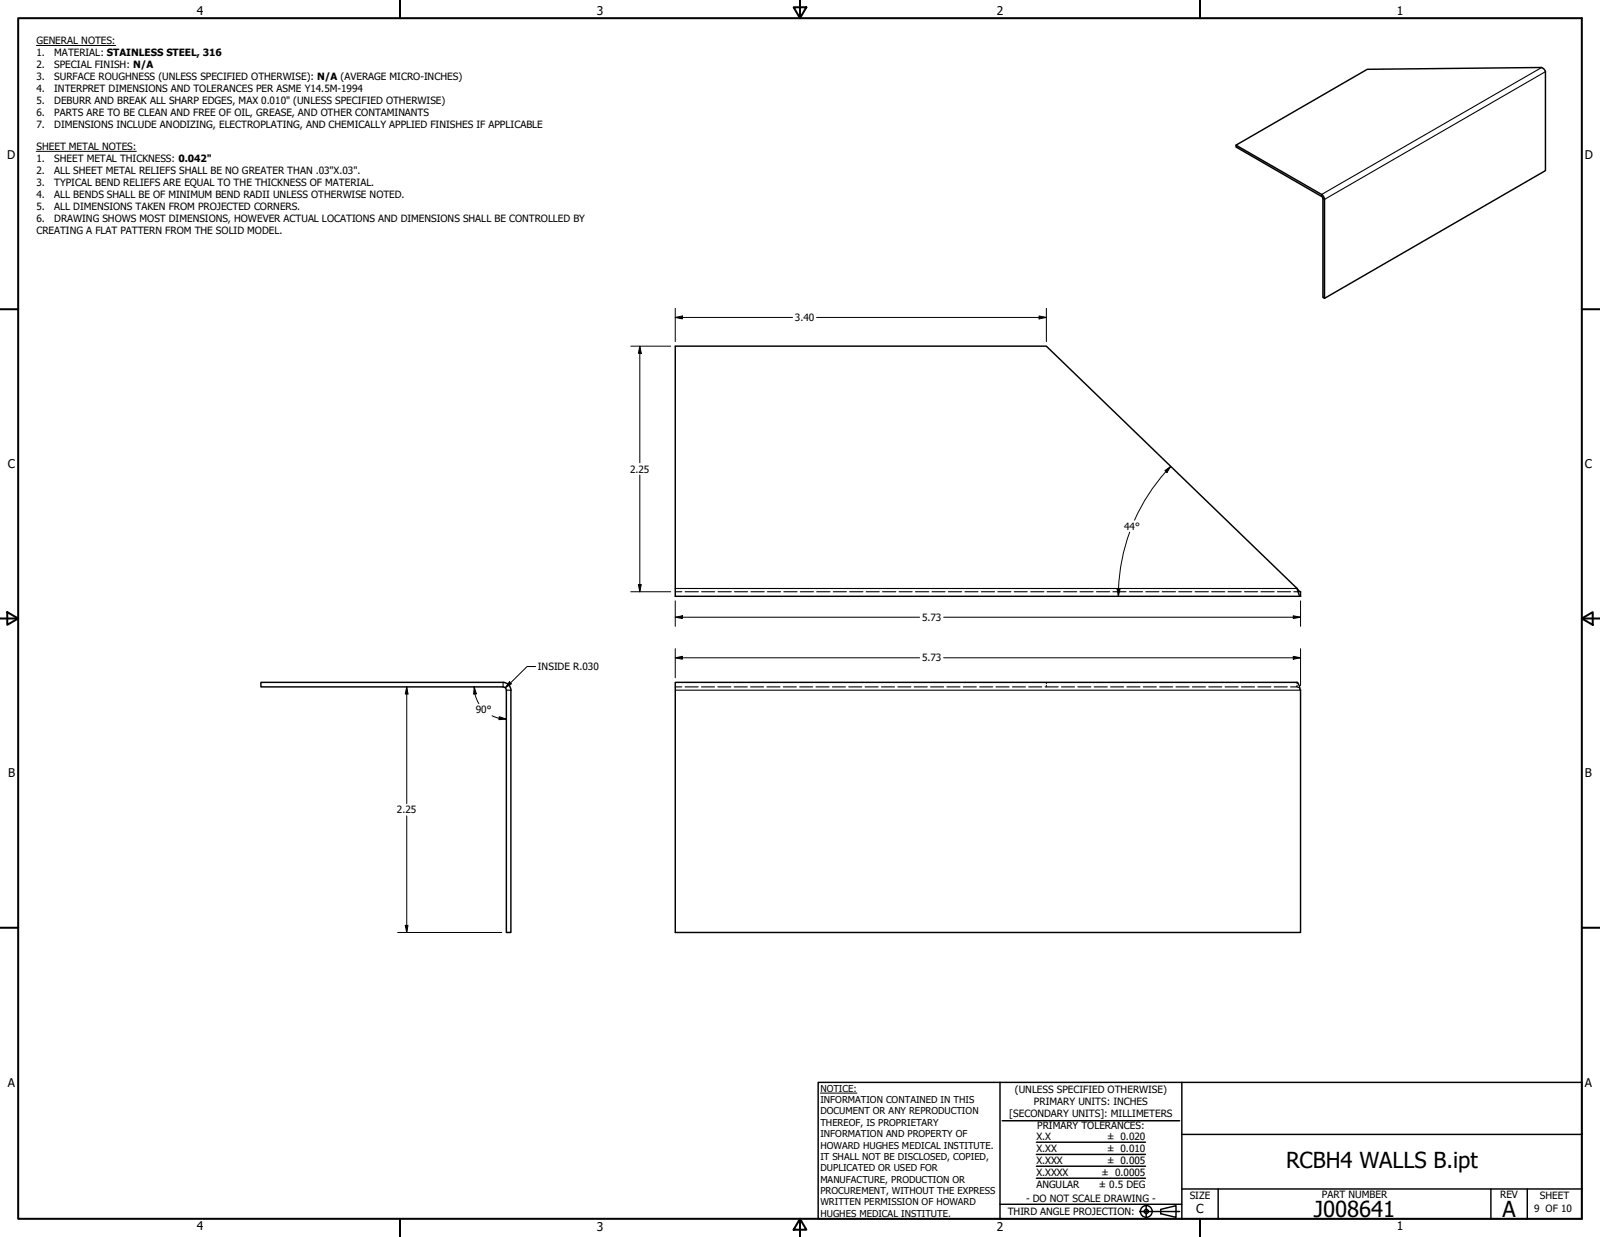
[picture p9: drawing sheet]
<svg xmlns="http://www.w3.org/2000/svg" width="559mm" height="432mm" viewBox="0 0 559 432" stroke-linecap="round" stroke-linejoin="round" font-family="sans-serif">
<!-- layer: Hidden (ANSI) -->
<g fill="none" stroke="#000" stroke-width=".38">
<path d="M235.8 206.6h2.3M239.3 206.6h4.6M245 206.6h4.6M250.8 206.6h4.6M256.5 206.6h4.6M262.3 206.6h4.6M268 206.6h4.6M273.7 206.6h4.7M279.5 206.6h4.6M285.2 206.6h4.7M291 206.6h4.6M296.7 206.6h4.7"/>
<path d="M302.5 206.6h4.6M308.2 206.6h4.7M314 206.6h4.6M319.7 206.6h4.7M325.5 206.6h4.6M331.2 206.6h4.7M337 206.6h4.6M342.7 206.6h4.6M348.5 206.6h4.6M354.2 206.6h4.6M360 206.6h4.6M365.7 206.6h4.6"/>
<path d="M371.5 206.6h4.5M377.2 206.6h4.6M383 206.6h4.5M388.7 206.6h4.6M394.5 206.6h4.5M400.2 206.6h4.5M405.9 206.6h4.6M411.7 206.6h4.5M417.4 206.6h4.6M423.2 206.6h4.5M428.9 206.6h4.6M434.7 206.6h4.5"/>
<path d="M440.4 206.6h4.6M446.2 206.6h4.5M451.9 206.6h2.3M235.8 239.8h2.3M239.3 239.8h4.5M245 239.8h4.6M250.7 239.8h4.6M256.4 239.8h4.6M262.1 239.8h4.6M267.8 239.8h4.6M273.6 239.8h4.5M279.3 239.8h4.5"/>
<path d="M285 239.8h4.6M290.7 239.8h4.6M296.4 239.8h4.6M302.1 239.8h4.6M307.8 239.8h4.6M313.6 239.8h4.5M319.3 239.8h4.5M325 239.8h4.6M330.7 239.8h4.6M336.4 239.8h4.6M342.1 239.8h4.6M347.9 239.8h4.5"/>
<path d="M353.6 239.8h4.5M359.3 239.8h4.6M365 239.8h4.6M365.4 238.2v.5M365.4 239.3v.5M370.7 239.8h4.6M376.4 239.8h4.6M382.1 239.8h4.6M387.9 239.8h4.5M393.6 239.8h4.5M399.3 239.8h4.6M405 239.8h4.6"/>
<path d="M410.7 239.8h4.6M416.4 239.8h4.6M422.1 239.8h4.6M427.9 239.8h4.5M433.6 239.8h4.5M439.3 239.8h4.6M445 239.8h4.6M453 239.8l.5 .2M453 239.3v.5h-2.3M453 238.2v.5M453.9 240.5l.3 .4"/>
</g>
<!-- layer: Visible Narrow (ANSI) -->
<path d="M538.4 23.6l-76.8 44.3v.7M539.8 25l-77.2 44.6-.6-.3M235.8 205.4h217.2M175.7 238.2v1.6M176.8 240.9h1.6M235.8 240.9h218.4" fill="none" stroke="#000" stroke-width=".38"/>
<!-- layer: Visible (ANSI) -->
<path d="M431.7 50.7l45.8-26.5 60.9-.6 1.2 1 .2 35-77.2 44.5M431.7 50.7l29.9 17.2 .7 .7 .3 1v34.5l-.6-.3v-34.5l-.2-.5-30.1-17.5zM453 205.4l.6 1.9 .6 .9M453 205.4l1.2 1.2v1.6M453 205.4l-87.6-84.6h-129.6v87.4h218.4M235.8 238.2h217.2l.3 .2 .9 2.5v84.6h-218.4zM176.8 240.9v84.6h1.6v-84.6M178.4 241a2.76 2.76 0 0 0-2.7-2.8h-84.6v1.6h84.6l.9 .5 .2 .7" fill="none" stroke="#000" stroke-width=".51"/>
<!-- layer: Border (ANSI) -->
<g fill="none" stroke="#000" stroke-width=".7">
<path d="M6.3 6.3h546.1v419.1h-546.1zM139.7 0v6.3M277.2 2.5h4.4l-2.2 3.8zM279.4 0v6.3M419.1 0v6.3M0 107.9h6.3M552.4 107.9h6.4M0 215.9h6.3M2.5 213.7l3.8 2.2-3.8 2.2zM552.4 215.9l3.9-2.2v4.4zM552.4 215.9h6.4M0 323.8h6.3"/>
<path d="M552.4 323.8h6.4M139.7 425.4v6.4M279.4 425.4l2.2 3.9h-4.4zM279.4 425.4v6.4M419.1 425.4v6.4"/>
</g>
<!-- layer: Title (ANSI) -->
<g fill="none" stroke="#000" stroke-width=".51">
<path d="M285.8 377.8h266.6v47.6h-266.6zM349.2 377.8v47.6M412.7 377.8v47.6M350 391.2h62M361.9 398.7h38.1M412.7 396h139.7M361.9 411.3h38.1M361.9 407.1h38.1M361.9 403h38.1M412.7 415h139.7M425.4 415v10.4M520.7 415v10.4"/>
<path d="M533.4 415v10.4M349.2 420.4h63.5M398 422.9h14M400.3 420.6v4.6M405.4 422.1l5.3-1.2v4l-5.3-1.2z"/>
<circle cx="400.3" cy="422.9" r="2.06"/>
<circle cx="400.3" cy="422.9" r=".73"/>
</g>
<path d="M286.5 381.6h12.8" fill="none" stroke="#000" stroke-width=".35"/>
<!-- layer: Symbol (ANSI) -->
<path d="M12.7 15.9h27.7M12.7 52.8h34.9" fill="none" stroke="#000" stroke-width=".35"/>
<!-- layer: Dimension (ANSI) -->
<g fill="none" stroke="#000" stroke-width=".35">
<path d="M235.8 110.8l2.5-.5v1zM235.8 110.8h41M235.8 107.6v11.7M285.2 110.8h80.2M362.9 110.3l2.5 .5-2.5 .5zM365.4 107.6v11.7M220.3 120.8h14M223.5 120.8l.5 2.5h-1.1zM223.5 120.8v40.7M223.5 165.8v40.8M406.8 164.3l2.1-1.5-1.4 2.2zM407.2 164.6l-2.8 3.4-3.3 4.7-3 5-1.9 3.9"/>
<path d="M408.9 162.8l-1.7 1.9M394.5 185.8l-1.3 4.1-1.4 5.6a65.2 65.2 0 0 0-1.2 12.7M220.3 206.6h14M222.9 204h1.1l-.5 2.6zM235.8 215.5l2.5-.6v1zM235.8 209.7v8.9M235.8 215.5h85.4M329.6 215.5h124.6M390.1 205.6l1.1 .1-.6 2.5zM451.7 214.9l2.5 .6-2.5 .4zM454.2 209.7v8.9M142 239.8l.5 2.5h-1z"/>
<path d="M142 239.8v40.7M165.6 239.8l.8 2.4-1 .1zM165.6 239.8l.4 3.1 1.2 2.7M177.9 238l.7 .7-2.1 1.4zM187.1 232.7h-3l-7.6 7.4M235.8 229.6l2.5-.5v1zM235.8 226.4v10.2M235.8 229.6h85.4M329.6 229.6h124.6M451.7 229.1l2.5 .5-2.5 .5zM454.2 226.4v12.9M171.9 249.9l2.4 .8"/>
<path d="M174.4 250.2l2.4 .8-2.5 .2zM174.4 250.7l2.4 .3M142 284.8v40.7M138.9 325.5h36.4M141.5 323h1l-.5 2.5z"/>
</g>
<g fill="#000">
<path d="M235.8 110.8l2.5-.5v1z" fill-rule="evenodd"/>
<path d="M362.9 110.3l2.5 .5-2.5 .5z" fill-rule="evenodd"/>
<path d="M223.5 120.8l.5 2.5h-1.1z" fill-rule="evenodd"/>
<path d="M406.8 164.3l2.1-1.5-1.4 2.2z" fill-rule="evenodd"/>
<path d="M222.9 204h1.1l-.5 2.6z" fill-rule="evenodd"/>
<path d="M235.8 215.5l2.5-.6v1z" fill-rule="evenodd"/>
<path d="M390.1 205.6l1.1 .1-.6 2.5z" fill-rule="evenodd"/>
<path d="M451.7 214.9l2.5 .6-2.5 .4z" fill-rule="evenodd"/>
<path d="M177.9 238l.7 .7-2.1 1.4z" fill-rule="evenodd"/>
<path d="M235.8 229.6l2.5-.5v1z" fill-rule="evenodd"/>
<path d="M451.7 229.1l2.5 .5-2.5 .5z" fill-rule="evenodd"/>
<path d="M142 239.8l.5 2.5h-1z" fill-rule="evenodd"/>
<path d="M165.6 239.8l.8 2.4-1 .1z" fill-rule="evenodd"/>
<path d="M174.4 250.2l2.4 .8-2.5 .2z" fill-rule="evenodd"/>
<path d="M141.5 323h1l-.5 2.5z" fill-rule="evenodd"/>
</g>
<g font-size="7.7">
<text x="449.1" y="407.6">RCBH4 WALLS B.ipt</text>
<text x="458.9" y="424.8">J008641</text>
<text x="524.7" y="424.7">A</text>
</g>
<text font-size="4.3" x="417.8" y="423.5">C</text>
<g font-size="4.2">
<text x="68.7" y="5.3">4</text>
<text x="208.4" y="5.3">3</text>
<text x="348.1" y="5.3">2</text>
<text x="487.8" y="5.3">1</text>
<text x="2.5" y="55.5">D</text>
<text x="553.5" y="55.5">D</text>
<text x="2.8" y="163.4">C</text>
<text x="553.5" y="163.4">C</text>
<text x="2.9" y="271.4">B</text>
<text x="553.5" y="271.4">B</text>
<text x="2.8" y="379.3">A</text>
<text x="553.5" y="379.3">A</text>
<text x="68.7" y="429.5">4</text>
<text x="208.4" y="429.6">3</text>
<text x="348.1" y="429.6">2</text>
<text x="487.8" y="429.5">1</text>
</g>
<g font-size="3.5">
<text x="12.7" y="15.3">GENERAL NOTES:</text>
<text x="12.7" y="19.5">1.</text>
<text x="12.7" y="23.7">2.</text>
<text x="18.9" y="19.5">MATERIAL: STAINLESS STEEL, 316</text>
<text x="18.9" y="23.7">SPECIAL FINISH: N/A</text>
<text x="12.7" y="27.8">3.</text>
<text x="18.9" y="27.8">SURFACE ROUGHNESS (UNLESS SPECIFIED OTHERWISE): N/A (AVERAGE MICRO-INCHES)</text>
<text x="12.7" y="32">4.</text>
<text x="18.9" y="32">INTERPRET DIMENSIONS AND TOLERANCES PER ASME Y14.5M-1994</text>
<text x="12.7" y="36.2">5.</text>
<text x="12.7" y="40.4">6.</text>
<text x="18.9" y="36.2">DEBURR AND BREAK ALL SHARP EDGES, MAX 0.010&quot; (UNLESS SPECIFIED OTHERWISE)</text>
<text x="18.9" y="40.4">PARTS ARE TO BE CLEAN AND FREE OF OIL, GREASE, AND OTHER CONTAMINANTS</text>
<text x="12.7" y="44.6">7.</text>
<text x="18.9" y="44.6">DIMENSIONS INCLUDE ANODIZING, ELECTROPLATING, AND CHEMICALLY APPLIED FINISHES IF APPLICABLE</text>
<text x="12.7" y="52.3">SHEET METAL NOTES:</text>
<text x="12.7" y="56.5">1.</text>
<text x="18.9" y="56.5">SHEET METAL THICKNESS: 0.042&quot;</text>
<text x="12.7" y="60.6">2.</text>
<text x="12.7" y="64.8">3.</text>
<text x="18.9" y="60.6">ALL SHEET METAL RELIEFS SHALL BE NO GREATER THAN .03&quot;X.03&quot;.</text>
<text x="18.9" y="64.8">TYPICAL BEND RELIEFS ARE EQUAL TO THE THICKNESS OF MATERIAL.</text>
<text x="12.7" y="69">4.</text>
<text x="18.9" y="69">ALL BENDS SHALL BE OF MINIMUM BEND RADII UNLESS OTHERWISE NOTED.</text>
<text x="12.7" y="73.2">5.</text>
<text x="12.7" y="77.3">6.</text>
<text x="18.9" y="73.2">ALL DIMENSIONS TAKEN FROM PROJECTED CORNERS.</text>
<text x="18.9" y="77.3">DRAWING SHOWS MOST DIMENSIONS, HOWEVER ACTUAL LOCATIONS AND DIMENSIONS SHALL BE CONTROLLED BY</text>
<text x="12.7" y="81.5">CREATING A FLAT PATTERN FROM THE SOLID MODEL.</text>
<text x="277.6" y="112.1">3.40</text>
<text x="220" y="165">2.25</text>
<text x="392.6" y="185">44°</text>
<text x="322" y="216.7">5.73</text>
<text x="187.9" y="233.9">INSIDE R.030</text>
<text x="322" y="230.9">5.73</text>
<text x="166.2" y="249">90°</text>
<text x="138.6" y="283.9">2.25</text>
<text x="354.5" y="381.6">(UNLESS SPECIFIED OTHERWISE)</text>
<text x="352.5" y="390">[SECONDARY UNITS]: MILLIMETERS</text>
<text x="361.1" y="385.8">PRIMARY UNITS: INCHES</text>
<text x="362.3" y="394.1">PRIMARY TOLERANCES:</text>
<text x="361.9" y="397.9">X.X</text>
<text x="386.7" y="398">± 0.020</text>
<text x="361.9" y="402.1">X.XX</text>
<text x="361.9" y="406.3">X.XXX</text>
<text x="386.7" y="402.1">± 0.010</text>
<text x="386.7" y="406.3">± 0.005</text>
<text x="361.9" y="410.5">X.XXXX</text>
<text x="384.7" y="410.5">± 0.0005</text>
<text x="358.4" y="419.7">- DO NOT SCALE DRAWING -</text>
<text x="361.9" y="414.6">ANGULAR</text>
<text x="383.8" y="414.7">± 0.5 DEG</text>
<text x="415.5" y="418.4">SIZE</text>
<text x="461.6" y="418.3">PART NUMBER</text>
<text x="523.9" y="418.3">REV</text>
<text x="537.8" y="418.4">SHEET</text>
<text x="352" y="424.2">THIRD ANGLE PROJECTION:</text>
<text x="535.7" y="423.2">9 OF 10</text>
</g>
<g font-size="3.3">
<text x="286.5" y="381.1">NOTICE:</text>
<text x="286.5" y="385">INFORMATION CONTAINED IN THIS</text>
<text x="286.5" y="389">DOCUMENT OR ANY REPRODUCTION</text>
<text x="286.5" y="392.9">THEREOF, IS PROPRIETARY</text>
<text x="286.5" y="396.9">INFORMATION AND PROPERTY OF</text>
<text x="286.5" y="400.9">HOWARD HUGHES MEDICAL INSTITUTE.</text>
<text x="286.5" y="404.9">IT SHALL NOT BE DISCLOSED, COPIED,</text>
<text x="286.5" y="408.9">DUPLICATED OR USED FOR</text>
<text x="286.5" y="412.8">MANUFACTURE, PRODUCTION OR</text>
<text x="286.5" y="416.8">PROCUREMENT, WITHOUT THE EXPRESS</text>
<text x="286.5" y="420.8">WRITTEN PERMISSION OF HOWARD</text>
<text x="286.5" y="424.8">HUGHES MEDICAL INSTITUTE.</text>
</g>
</svg>
